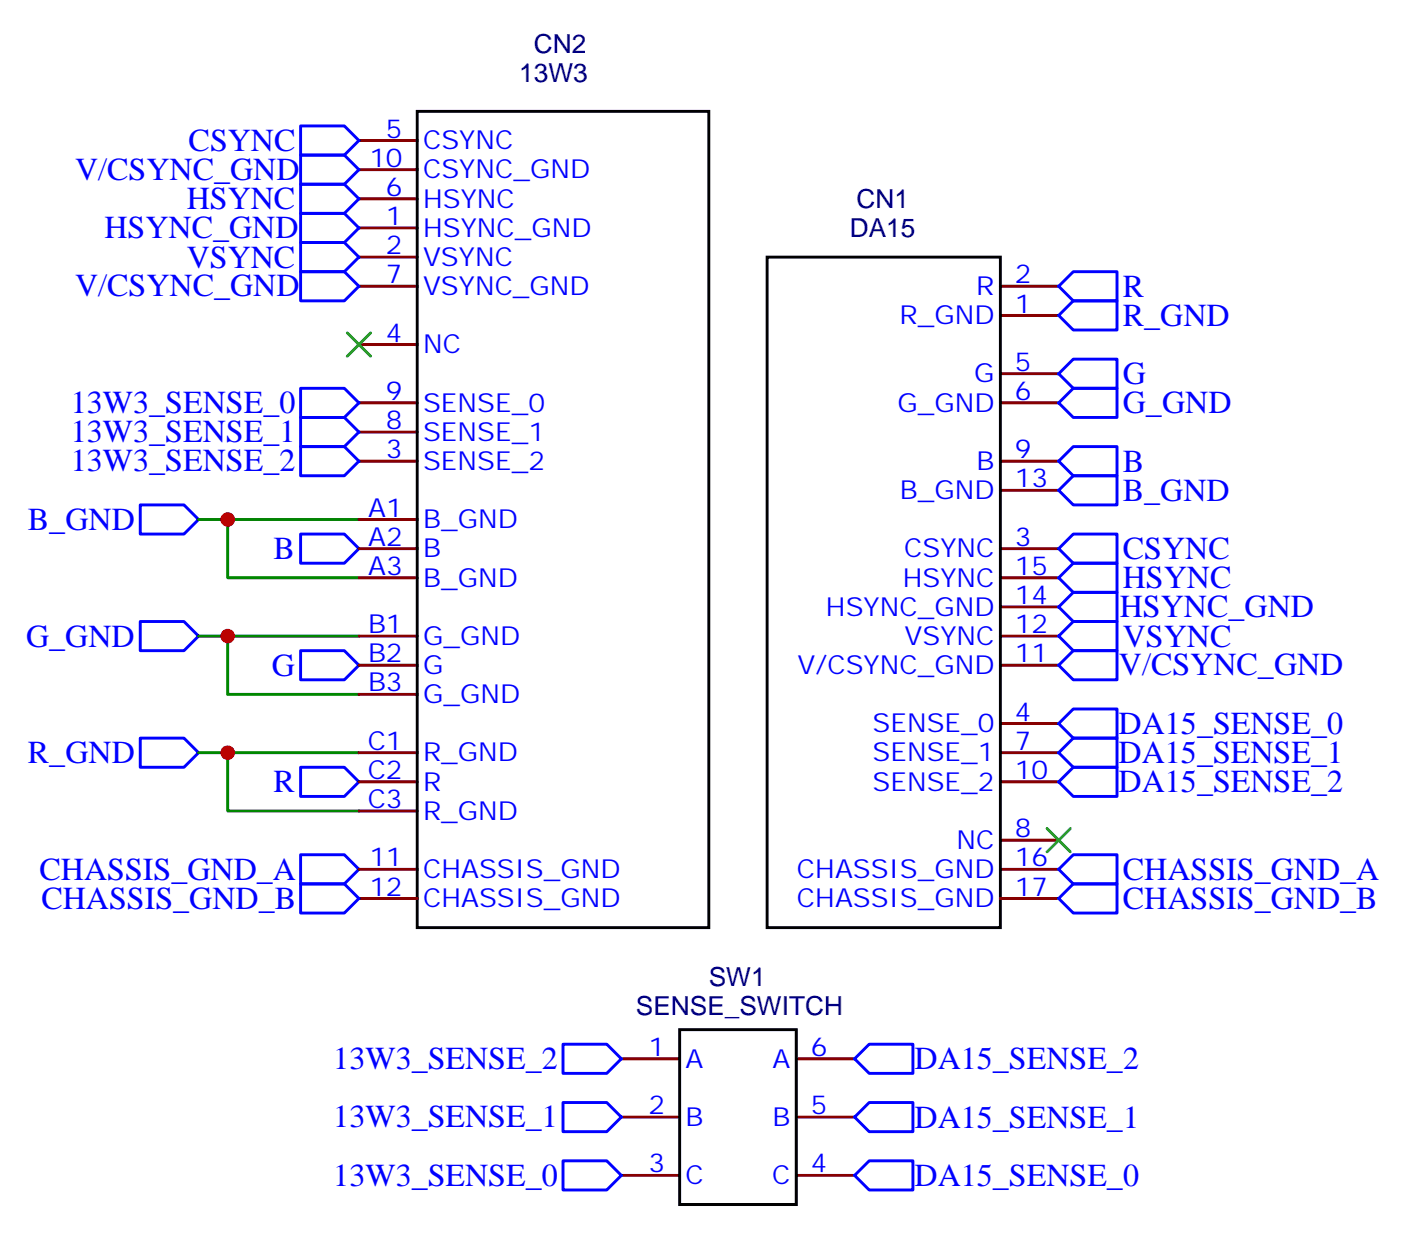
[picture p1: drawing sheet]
<svg xmlns="http://www.w3.org/2000/svg" width="170mm" height="149mm" viewBox="0 0 170 149" stroke-linecap="round" stroke-linejoin="round" font-family="sans-serif">
<g fill="none" stroke="#870000" stroke-width=".35">
<path d="M43.4 17h7.1M43.4 34.6h7.1M43.4 27.6h7.1M43.4 31.1h7.1M43.4 24.1h7.1M43.4 20.5h7.1M121 38.2h7.1M121 34.6h7.1M43.4 48.8h7.1M43.4 55.8h7.1M43.4 41.7h7.1M43.4 52.3h7.1"/>
<path d="M121 45.2h7.1M121 48.8h7.1M121 55.8h7.1M121 59.3h7.1M43.4 66.4h7.1M43.4 77h7.1M43.4 69.9h7.1M43.4 62.9h7.1M121 66.4h7.1M121 77h7.1M121 73.4h7.1M121 69.9h7.1"/>
<path d="M43.4 91.1h7.1M43.4 94.6h7.1M43.4 80.5h7.1M43.4 84h7.1M43.4 98.1h7.1M121 87.6h7.1M121 91.1h7.1M121 94.6h7.1M121 80.5h7.1M43.4 105.2h7.1M43.4 108.7h7.1M121 101.7h7.1"/>
<path d="M121 105.2h7.1M121 108.7h7.1M75.2 128.1h7M75.2 135.2h7M96.3 128.1h7.1M96.3 135.2h7.1M75.2 142.2h7M96.3 142.2h7.1"/>
</g>
<path d="M50.5 13.5h35.3v98.8h-35.3zM92.8 31.1h28.2v81.2h-28.2zM82.2 124.6h14.1v21.2h-14.1z" fill="none" stroke="#000" stroke-width=".35"/>
<g fill="none" stroke="#00f" stroke-width=".35">
<path d="M36.4 15.2h5.3l1.7 1.8-1.7 1.8h-5.3zM36.4 18.8h5.3l1.7 1.7-1.7 1.8h-5.3zM36.4 22.3h5.3l1.7 1.8-1.7 1.7h-5.3zM36.4 29.4h5.3l1.7 1.7-1.7 1.8h-5.3zM36.4 25.8h5.3l1.7 1.8-1.7 1.8h-5.3zM36.4 32.9h5.3l1.7 1.7-1.7 1.8h-5.3zM129.9 32.9h5.2v3.5h-5.2l-1.8-1.8zM129.9 36.4h5.2v3.5h-5.2l-1.8-1.7zM36.4 47h5.3l1.7 1.8-1.7 1.7h-5.3zM36.4 50.5h5.3l1.7 1.8-1.7 1.7h-5.3zM36.4 54h5.3l1.7 1.8-1.7 1.8h-5.3zM129.9 43.5h5.2v3.5h-5.2l-1.8-1.8z"/>
<path d="M129.9 54h5.2v3.6h-5.2l-1.8-1.8zM129.9 57.6h5.2v3.5h-5.2l-1.8-1.8zM129.9 47h5.2v3.5h-5.2l-1.8-1.7zM17 61.1h5.3l1.7 1.8-1.7 1.7h-5.3zM17 75.2h5.3l1.7 1.8-1.7 1.7h-5.3zM36.4 64.6h5.3l1.7 1.8-1.7 1.8h-5.3zM36.4 78.7h5.3l1.7 1.8-1.7 1.8h-5.3zM129.9 75.2h5.2v3.5h-5.2l-1.8-1.7zM129.9 68.2h5.2v3.5h-5.2l-1.8-1.8zM129.9 64.6h5.2v3.6h-5.2l-1.8-1.8zM129.9 78.7h5.2v3.6h-5.2l-1.8-1.8zM129.9 71.7h5.2v3.5h-5.2l-1.8-1.8z"/>
<path d="M17 89.3h5.3l1.7 1.8-1.7 1.8h-5.3zM36.4 92.9h5.3l1.7 1.7-1.7 1.8h-5.3zM129.9 85.8h5.2v3.5h-5.2l-1.8-1.7zM129.9 89.3h5.2v3.6h-5.2l-1.8-1.8zM129.9 92.9h5.2v3.5h-5.2l-1.8-1.8zM36.4 103.4h5.3l1.7 1.8-1.7 1.8h-5.3zM36.4 107h5.3l1.7 1.7-1.7 1.8h-5.3zM129.9 107h5.2v3.5h-5.2l-1.8-1.8zM129.9 103.4h5.2v3.6h-5.2l-1.8-1.8zM68.1 133.4h5.3l1.8 1.8-1.8 1.7h-5.3zM68.1 126.4h5.3l1.8 1.7-1.8 1.8h-5.3zM105.2 133.4h5.3v3.5h-5.3l-1.8-1.7z"/>
<path d="M105.2 126.4h5.3v3.5h-5.3l-1.8-1.8zM68.1 140.5h5.3l1.8 1.7-1.8 1.8h-5.3zM105.2 140.5h5.3v3.5h-5.3l-1.8-1.8z"/>
</g>
<path d="M24 77h19.4M24 62.9h19.4M27.6 77v7h15.8M27.6 62.9v7h15.8M24 91.1h19.4M27.6 91.1v7h15.8" fill="none" stroke="#008700" stroke-width=".35"/>
<path d="M42 40.3l2.8 2.8M44.8 40.3l-2.8 2.8M126.7 100.3l2.8 2.8M129.5 100.3l-2.8 2.8" fill="none" stroke="#3c3" stroke-width=".35"/>
<g fill="#c00">
<circle cx="27.6" cy="62.9" r=".88"/>
<circle cx="27.6" cy="77" r=".88"/>
<circle cx="27.6" cy="91.1" r=".88"/>
</g>
<g font-size="3.9" fill="#00f">
<text x="9.1" y="21.8">V/CSYNC_GND</text>
<text x="22.8" y="18.3">CSYNC</text>
<text x="12.6" y="28.8">HSYNC_GND</text>
<text x="22.6" y="25.3">HSYNC</text>
<text x="9.1" y="35.9">V/CSYNC_GND</text>
<text x="22.6" y="32.4">VSYNC</text>
<text x="135.9" y="35.9">R</text>
<text x="135.9" y="39.4">R_GND</text>
<text x="135.9" y="46.5">G</text>
<text x="8.6" y="50">13W3_SENSE_0</text>
<text x="8.6" y="53.5">13W3_SENSE_1</text>
<text x="135.9" y="50">G_GND</text>
<text x="8.6" y="57.1">13W3_SENSE_2</text>
<text x="135.9" y="57.1">B</text>
<text x="3.4" y="64.1">B_GND</text>
<text x="135.9" y="60.6">B_GND</text>
<text x="33.1" y="67.7">B</text>
<text x="135.9" y="71.2">HSYNC</text>
<text x="135.9" y="67.7">CSYNC</text>
<text x="135.5" y="74.7">HSYNC_GND</text>
<text x="3.1" y="78.2">G_GND</text>
<text x="32.9" y="81.8">G</text>
<text x="135.4" y="81.7">V/CSYNC_GND</text>
<text x="135.9" y="78.2">VSYNC</text>
<text x="135.3" y="88.8">DA15_SENSE_0</text>
<text x="3.4" y="92.4">R_GND</text>
<text x="33.1" y="95.9">R</text>
<text x="135.3" y="92.4">DA15_SENSE_1</text>
<text x="135.3" y="95.9">DA15_SENSE_2</text>
<text x="4.8" y="106.5">CHASSIS_GND_A</text>
<text x="135.9" y="106.5">CHASSIS_GND_A</text>
<text x="5" y="110">CHASSIS_GND_B</text>
<text x="135.9" y="110">CHASSIS_GND_B</text>
<text x="40.3" y="129.4">13W3_SENSE_2</text>
<text x="110.7" y="129.4">DA15_SENSE_2</text>
<text x="40.3" y="136.4">13W3_SENSE_1</text>
<text x="110.7" y="136.5">DA15_SENSE_1</text>
<text x="40.3" y="143.5">13W3_SENSE_0</text>
<text x="110.7" y="143.5">DA15_SENSE_0</text>
</g>
<g font-size="3.2" fill="#000080">
<text x="62.8" y="9.9">13W3</text>
<text x="64.6" y="6.4">CN2</text>
<text x="102.8" y="28.7">DA15</text>
<text x="103.6" y="25.2">CN1</text>
<text x="85.8" y="119.3">SW1</text>
<text x="76.9" y="122.8">SENSE_SWITCH</text>
</g>
<g font-size="3.2" fill="#00f">
<text x="46.7" y="16.7">5</text>
<text x="44.7" y="20.2">10</text>
<text x="46.7" y="23.7">6</text>
<text x="51.2" y="18.1">CSYNC</text>
<text x="51.2" y="21.6">CSYNC_GND</text>
<text x="46.7" y="27.2">1</text>
<text x="51.2" y="28.6">HSYNC_GND</text>
<text x="51.2" y="25.1">HSYNC</text>
<text x="46.7" y="30.8">2</text>
<text x="46.7" y="34.3">7</text>
<text x="51.2" y="32.2">VSYNC</text>
<text x="51.2" y="35.7">VSYNC_GND</text>
<text x="118.1" y="35.7">R</text>
<text x="122.8" y="34.3">2</text>
<text x="46.7" y="41.3">4</text>
<text x="108.8" y="39.2">R_GND</text>
<text x="122.8" y="37.8">1</text>
<text x="51.2" y="42.8">NC</text>
<text x="117.9" y="46.3">G</text>
<text x="122.8" y="44.9">5</text>
<text x="46.7" y="51.9">8</text>
<text x="46.7" y="48.4">9</text>
<text x="51.2" y="53.3">SENSE_1</text>
<text x="51.2" y="49.8">SENSE_0</text>
<text x="108.6" y="49.8">G_GND</text>
<text x="122.8" y="48.4">6</text>
<text x="46.7" y="55.5">3</text>
<text x="51.2" y="56.9">SENSE_2</text>
<text x="118.2" y="56.9">B</text>
<text x="122.8" y="55.5">9</text>
<text x="122.8" y="59">13</text>
<text x="44.5" y="62.5">A1</text>
<text x="51.2" y="63.9">B_GND</text>
<text x="108.9" y="60.4">B_GND</text>
<text x="44.5" y="66">A2</text>
<text x="44.5" y="69.6">A3</text>
<text x="51.2" y="67.5">B</text>
<text x="51.2" y="71">B_GND</text>
<text x="109.2" y="71">HSYNC</text>
<text x="109.4" y="67.5">CSYNC</text>
<text x="122.8" y="66">3</text>
<text x="122.8" y="69.6">15</text>
<text x="44.5" y="76.6">B1</text>
<text x="99.9" y="74.5">HSYNC_GND</text>
<text x="122.8" y="76.6">12</text>
<text x="122.8" y="73.1">14</text>
<text x="44.5" y="80.2">B2</text>
<text x="44.5" y="83.7">B3</text>
<text x="51.2" y="78">G_GND</text>
<text x="51.2" y="81.6">G</text>
<text x="96.5" y="81.6">V/CSYNC_GND</text>
<text x="109.5" y="78">VSYNC</text>
<text x="122.8" y="80.2">11</text>
<text x="51.2" y="85.1">G_GND</text>
<text x="105.6" y="88.6">SENSE_0</text>
<text x="122.8" y="87.2">4</text>
<text x="44.5" y="90.7">C1</text>
<text x="44.5" y="94.3">C2</text>
<text x="51.2" y="92.1">R_GND</text>
<text x="51.2" y="95.7">R</text>
<text x="105.6" y="92.1">SENSE_1</text>
<text x="105.6" y="95.7">SENSE_2</text>
<text x="122.8" y="90.7">7</text>
<text x="122.8" y="94.3">10</text>
<text x="44.5" y="97.8">C3</text>
<text x="51.2" y="99.2">R_GND</text>
<text x="122.8" y="101.3">8</text>
<text x="44.7" y="104.8">11</text>
<text x="51.2" y="106.3">CHASSIS_GND</text>
<text x="96.4" y="106.3">CHASSIS_GND</text>
<text x="115.7" y="102.7">NC</text>
<text x="122.8" y="104.8">16</text>
<text x="44.7" y="108.4">12</text>
<text x="51.2" y="109.8">CHASSIS_GND</text>
<text x="96.4" y="109.8">CHASSIS_GND</text>
<text x="122.8" y="108.4">17</text>
<text x="78.5" y="127.8">1</text>
<text x="82.9" y="129.2">A</text>
<text x="93.5" y="129.2">A</text>
<text x="98.1" y="127.8">6</text>
<text x="78.5" y="134.8">2</text>
<text x="82.9" y="136.2">B</text>
<text x="93.5" y="136.2">B</text>
<text x="98.1" y="134.8">5</text>
<text x="78.5" y="141.9">3</text>
<text x="82.9" y="143.3">C</text>
<text x="93.4" y="143.3">C</text>
<text x="98.1" y="141.9">4</text>
</g>
</svg>
